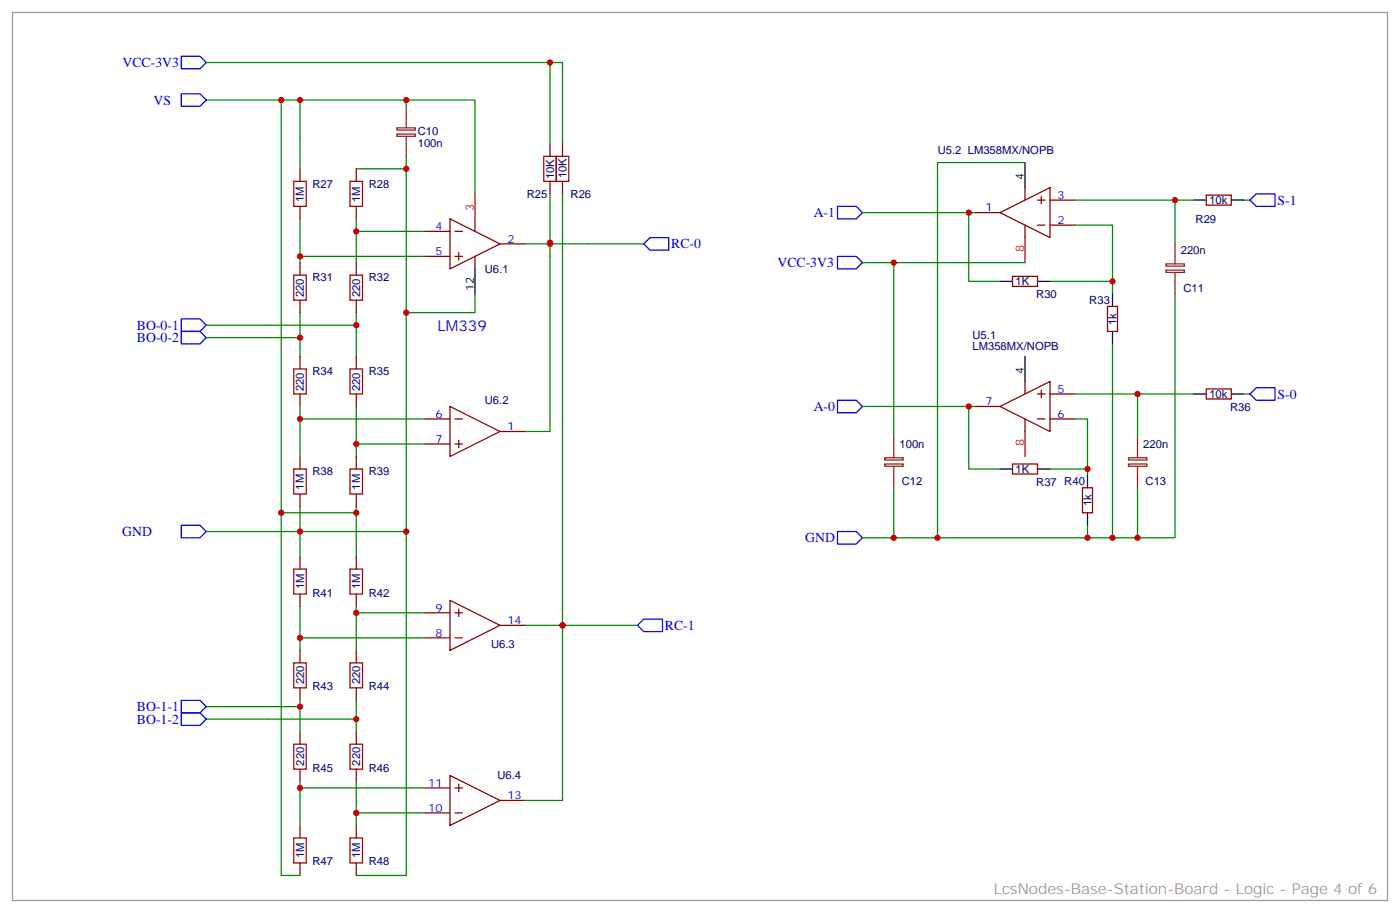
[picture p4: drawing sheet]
<svg xmlns="http://www.w3.org/2000/svg" width="395mm" height="258mm" viewBox="0 0 395 258" stroke-linecap="round" stroke-linejoin="round" font-family="sans-serif">
<g fill="none" stroke="#008700" stroke-width=".35">
<path d="M58.2 17.6h97M58.2 28.2h75.9v26.5M79.4 28.2v116.4h21.1v-1.7M84.7 28.2v19.4M114.7 28.2v1.8M114.7 44.1v3.5h-14.2M114.7 47.6v102.3h-30v-7M155.2 40.6v-23h3.5v23M155.2 54.7v67h-7M158.7 54.7v171.1h-10.5M243.4 60h30v19.4h8.8M273.4 60h1.8"/>
<path d="M289.3 45.9h-24.7v105.8M303.4 56.4h33.5M331.6 56.4v12.4M351 56.4h1.8M84.7 61.7v12.4M84.7 72.3h35.2M100.5 61.7v12.4M100.5 65.3h19.4M155.2 68.4v.4h-7M155.2 68.8h26.5M243.4 74.1h45.9M252.2 74.1v49.4"/>
<path d="M303.4 63.5h10.6v15.9h-17.7M314 79.4v3.5M58.2 95.2h26.5M58.2 91.7h42.3M84.7 88.2v12.3M100.5 88.2v12.3M134.1 82.9v5.3h-19.4M314 97v54.7M331.6 82.9v68.8h-88.2M84.7 114.7v14.1M84.7 118.2h35.2M100.5 114.7v14.1"/>
<path d="M243.4 114.7h30M275.2 114.7h-1.8v17.6h8.8M303.4 118.2h3.5v14.1h-10.6M303.4 111.1h33.5M321 111.1v12.4M351 111.1h1.8M100.5 125.2h19.4M252.2 137.6v14.1M306.9 132.3v1.8M321 137.6v14.1M58.2 149.9h26.5v7.1M79.4 144.6v102.3h5.3"/>
<path d="M100.5 144.6v12.4M114.7 149.9v97h-14.2M306.9 148.2v3.5M84.7 171.1v12.3M84.7 179.9h35.2M100.5 171.1v12.3M100.5 172.9h19.4M148.2 176.4h31.7M58.2 199.3h26.5M84.7 197.6v8.8M100.5 197.6v8.8M58.2 202.8h42.3"/>
<path d="M84.7 220.5v12.3M84.7 222.2h35.2M100.5 220.5v12.3M100.5 229.3h19.4"/>
</g>
<g fill="none" stroke="#00f" stroke-width=".35">
<path d="M51.2 15.9h5.2l1.8 1.7-1.8 1.8h-5.2zM51.2 26.5h5.2l1.8 1.7-1.8 1.8h-5.2zM236.4 58.2h5.3l1.7 1.8-1.7 1.7h-5.3zM354.5 54.7h5.3v3.5h-5.3l-1.7-1.8zM181.7 68.8l1.7-1.8h5.3v3.6h-5.3zM236.4 72.3h5.3l1.7 1.8-1.7 1.7h-5.3zM51.2 93.5h5.2l1.8 1.7-1.8 1.8h-5.2zM51.2 90h5.2l1.8 1.7-1.8 1.8h-5.2zM236.4 112.9h5.3l1.7 1.8-1.7 1.7h-5.3zM354.5 109.4h5.3v3.5h-5.3l-1.7-1.8zM51.2 148.2h5.2l1.8 1.7-1.8 1.8h-5.2zM236.4 149.9h5.3l1.7 1.8-1.7 1.8h-5.3z"/>
<path d="M179.9 176.4l1.8-1.8h5.3v3.6h-5.3zM51.2 197.6h5.2l1.8 1.7-1.8 1.8h-5.2zM51.2 201.1h5.2l1.8 1.7-1.8 1.8h-5.2z"/>
</g>
<g fill="none" stroke="#8c2424" stroke-width=".35">
<path d="M112 36.1h5.2v.6h-5.2zM112 37.8h5.2v.7h-5.2zM114.7 30v6M114.7 38.5v5.6M329.1 76.2h5.2v.6h-5.2zM329.1 74.4h5.2v.7h-5.2zM331.6 68.8v5.6M331.6 76.9v6M249.7 130.9h5.2v.6h-5.2zM249.7 129.1h5.2v.7h-5.2zM252.2 123.5v5.6M252.2 131.6v6"/>
<path d="M318.5 130.9h5.2v.6h-5.2zM318.5 129.1h5.2v.7h-5.2zM321 123.5v5.6M321 131.6v6"/>
</g>
<g fill="none" stroke="#000" stroke-width=".35">
<path d="M289.3 45.9v7M336.9 56.4h3.5M347.5 56.4h3.5M134.1 75.8v7.1M282.2 79.4h3.6M292.8 79.4h3.5M314 82.9v3.5M314 93.5v3.5M289.3 100.5v7.1M336.9 111.1h3.5M347.5 111.1h3.5M282.2 132.3h3.6"/>
<path d="M292.8 132.3h3.5M306.9 134.1v3.5M306.9 144.6v3.6"/>
</g>
<g fill="none" stroke="#870000" stroke-width=".35">
<path d="M84.7 47.6v3.6M84.7 58.2v3.5M100.5 47.6v3.6M100.5 58.2v3.5M155.2 40.6v3.5M155.2 51.2v3.5M158.7 40.6v3.5M158.7 51.2v3.5M275.2 60h7M282.2 60l14.1-7.1v14.1zM289.3 52.9v3.5M292.8 56.4h2.1"/>
<path d="M293.9 55.4v2.1M296.3 56.4h7.1M340.4 55h7.1v2.9h-7.1zM84.7 74.1v3.5M100.5 74.1v3.5M119.9 65.3h7.1M119.9 72.3h7.1M127 61.7l14.1 7.1-14.1 7zM128.4 65.3h2.1M128.4 72.3h2.1M129.5 71.3v2.1M134.1 61.7v3.6"/>
<path d="M134.1 72.3v3.5M141.1 68.8h7.1M285.8 78h7v2.8h-7zM289.3 63.5v3.5M292.8 63.5h2.1M296.3 63.5h7.1M84.7 84.7v3.5M100.5 84.7v3.5M312.6 86.4h2.8v7.1h-2.8zM84.7 100.5v3.6M84.7 111.1v3.6M100.5 100.5v3.6"/>
<path d="M100.5 111.1v3.6M119.9 118.2h7.1M127 114.7l14.1 7-14.1 7.1zM128.4 118.2h2.1M275.2 114.7h7M282.2 114.7l14.1-7.1v14.1zM289.3 107.6v3.5M289.3 118.2v3.5M292.8 118.2h2.1M292.8 111.1h2.1M293.9 110.1v2.1M296.3 118.2h7.1"/>
<path d="M296.3 111.1h7.1M340.4 109.7h7.1v2.8h-7.1zM84.7 128.8v3.5M84.7 139.3v3.6M100.5 128.8v3.5M100.5 139.3v3.6M119.9 125.2h7.1M128.4 125.2h2.1M129.5 124.2v2.1M141.1 121.7h7.1M285.8 130.9h7v2.8h-7zM305.5 137.6h2.8v7h-2.8z"/>
<path d="M84.7 157v3.5M100.5 157v3.5M84.7 167.6v3.5M100.5 167.6v3.5M119.9 179.9h7.1M119.9 172.9h7.1M127 169.3l14.1 7.1-14.1 7zM128.4 179.9h2.1M128.4 172.9h2.1M129.5 171.8v2.1M141.1 176.4h7.1M84.7 183.4v3.6"/>
<path d="M84.7 194v3.6M100.5 183.4v3.6M100.5 194v3.6M84.7 206.4v3.5M84.7 217v3.5M100.5 206.4v3.5M100.5 217v3.5M127 218.7l14.1 7.1-14.1 7zM84.7 232.8v3.6M100.5 232.8v3.6M119.9 222.2h7.1M119.9 229.3h7.1"/>
<path d="M128.4 222.2h2.1M128.4 229.3h2.1M129.5 221.2v2.1M141.1 225.8h7.1M84.7 243.4v3.5M100.5 243.4v3.5"/>
</g>
<path d="M134.1 54.7v7M289.3 67v7.1M289.3 121.7v7.1" fill="none" stroke="#f00" stroke-width=".35"/>
<g fill="none" stroke="#a10000" stroke-width=".35">
<path d="M82.9 51.2h3.5v7h-3.5zM98.8 51.2h3.5v7h-3.5zM153.5 44.1h3.5v7.1h-3.5zM157 44.1h3.5v7.1h-3.5zM82.9 77.6h3.5v7.1h-3.5zM98.8 77.6h3.5v7.1h-3.5zM82.9 104.1h3.5v7h-3.5zM98.8 104.1h3.5v7h-3.5zM82.9 132.3h3.5v7h-3.5zM98.8 132.3h3.5v7h-3.5zM82.9 160.5h3.5v7.1h-3.5zM98.8 160.5h3.5v7.1h-3.5z"/>
<path d="M82.9 187h3.5v7h-3.5zM98.8 187h3.5v7h-3.5zM82.9 209.9h3.5v7.1h-3.5zM98.8 209.9h3.5v7.1h-3.5zM82.9 236.4h3.5v7h-3.5zM98.8 236.4h3.5v7h-3.5z"/>
</g>
<path d="M3.5 3.5h388.1v250.5h-388.1z" fill="none" stroke="#999" stroke-width=".35"/>
<g fill="#c00">
<circle cx="273.4" cy="114.7" r=".88"/>
<circle cx="273.4" cy="60" r=".88"/>
<circle cx="252.2" cy="74.1" r=".88"/>
<circle cx="314" cy="79.4" r=".88"/>
<circle cx="321" cy="111.1" r=".88"/>
<circle cx="331.6" cy="56.4" r=".88"/>
<circle cx="100.5" cy="144.6" r=".88"/>
<circle cx="100.5" cy="229.3" r=".88"/>
<circle cx="114.7" cy="149.9" r=".88"/>
<circle cx="84.7" cy="222.2" r=".88"/>
<circle cx="84.7" cy="179.9" r=".88"/>
<circle cx="100.5" cy="172.9" r=".88"/>
<circle cx="84.7" cy="149.9" r=".88"/>
<circle cx="84.7" cy="118.2" r=".88"/>
<circle cx="84.7" cy="95.2" r=".88"/>
<circle cx="100.5" cy="125.2" r=".88"/>
<circle cx="100.5" cy="65.3" r=".88"/>
<circle cx="84.7" cy="72.3" r=".88"/>
<circle cx="84.7" cy="199.3" r=".88"/>
<circle cx="79.4" cy="144.6" r=".88"/>
<circle cx="100.5" cy="91.7" r=".88"/>
<circle cx="100.5" cy="202.8" r=".88"/>
<circle cx="306.9" cy="132.3" r=".88"/>
<circle cx="252.2" cy="151.7" r=".88"/>
<circle cx="321" cy="151.7" r=".88"/>
<circle cx="306.9" cy="151.7" r=".88"/>
<circle cx="314" cy="151.7" r=".88"/>
<circle cx="264.6" cy="151.7" r=".88"/>
<circle cx="155.2" cy="68.4" r=".88"/>
<circle cx="155.2" cy="68.8" r=".88"/>
<circle cx="158.8" cy="176.4" r=".88"/>
<circle cx="155.2" cy="17.6" r=".88"/>
<circle cx="79.4" cy="28.2" r=".88"/>
<circle cx="84.7" cy="28.2" r=".88"/>
<circle cx="114.7" cy="47.6" r=".88"/>
<circle cx="114.7" cy="28.2" r=".88"/>
<circle cx="114.7" cy="88.2" r=".88"/>
</g>
<text font-size="4.2" fill="#00f" x="123.5" y="93.5">LM339</text>
<text font-size="4.2" fill="#999" x="280.5" y="252.2">LcsNodes-Base-Station-Board - Logic - Page 4 of 6</text>
<g font-size="3.9" fill="#00f">
<text x="34.6" y="18.9">VCC-3V3</text>
<text x="43.3" y="29.5">VS</text>
<text x="360.5" y="57.8">S-1</text>
<text x="229.6" y="61.2">A-1</text>
<text x="189.4" y="70">RC-0</text>
<text x="219.4" y="75.3">VCC-3V3</text>
<text x="38.7" y="93">BO-0-1</text>
<text x="38.7" y="96.5">BO-0-2</text>
<text x="360.5" y="112.4">S-0</text>
<text x="229.6" y="115.9">A-0</text>
<text x="34.5" y="151.2">GND</text>
<text x="227.3" y="152.9">GND</text>
<text x="187.7" y="177.6">RC-1</text>
<text x="38.7" y="200.6">BO-1-1</text>
<text x="38.7" y="204.1">BO-1-2</text>
</g>
<g font-size="3.2" fill="#000080">
<text x="117.9" y="41.4">100n</text>
<text x="117.9" y="38.2">C10</text>
<text x="264.6" y="43.5">U5.2 LM358MX/NOPB</text>
<text x="88.2" y="52.9">R27</text>
<text x="104.1" y="52.9">R28</text>
<text x="156.4" y="50.6" transform="rotate(-90 156.4 50.6)">10K</text>
<text x="159.9" y="50.3" transform="rotate(-90 159.9 50.3)">10K</text>
<text x="85.7" y="57" transform="rotate(-90 85.7 57)">1M</text>
<text x="101.6" y="57" transform="rotate(-90 101.6 57)">1M</text>
<text x="148.7" y="55.8">R25</text>
<text x="161" y="55.8">R26</text>
<text x="341.3" y="57.6">10k</text>
<text x="337.4" y="62.9">R29</text>
<text x="333.2" y="71.7">220n</text>
<text x="136.8" y="77">U6.1</text>
<text x="85.7" y="83.9" transform="rotate(-90 85.7 83.9)">220</text>
<text x="88.2" y="79.4">R31</text>
<text x="101.6" y="83.9" transform="rotate(-90 101.6 83.9)">220</text>
<text x="104.1" y="79.4">R32</text>
<text x="286.6" y="80.5">1K</text>
<text x="334" y="82.3">C11</text>
<text x="292.5" y="84">R30</text>
<text x="307.4" y="85.8">R33</text>
<text x="274.5" y="95.7">U5.1</text>
<text x="315.1" y="91.7" transform="rotate(-90 315.1 91.7)">1k</text>
<text x="274.5" y="98.8">LM358MX/NOPB</text>
<text x="88.2" y="105.8">R34</text>
<text x="104.1" y="105.8">R35</text>
<text x="85.7" y="110.3" transform="rotate(-90 85.7 110.3)">220</text>
<text x="101.6" y="110.3" transform="rotate(-90 101.6 110.3)">220</text>
<text x="341.3" y="112.3">10k</text>
<text x="136.8" y="114">U6.2</text>
<text x="347.1" y="115.8">R36</text>
<text x="253.9" y="126.4">100n</text>
<text x="322.7" y="126.4">220n</text>
<text x="88.2" y="134.1">R38</text>
<text x="104.1" y="134.1">R39</text>
<text x="254.5" y="136.9">C12</text>
<text x="286.6" y="133.4">1K</text>
<text x="292.5" y="137">R37 R40</text>
<text x="323.3" y="136.9">C13</text>
<text x="85.7" y="138.1" transform="rotate(-90 85.7 138.1)">1M</text>
<text x="101.6" y="138.1" transform="rotate(-90 101.6 138.1)">1M</text>
<text x="308" y="142.9" transform="rotate(-90 308 142.9)">1k</text>
<text x="85.8" y="166.2" transform="rotate(-90 85.8 166.2)">1M</text>
<text x="101.7" y="166.2" transform="rotate(-90 101.7 166.2)">1M</text>
<text x="88.2" y="168.3">R41</text>
<text x="104.1" y="168.3">R42</text>
<text x="138.6" y="182.8">U6.3</text>
<text x="85.8" y="193" transform="rotate(-90 85.8 193)">220</text>
<text x="88.2" y="194.7">R43</text>
<text x="101.7" y="193.1" transform="rotate(-90 101.7 193.1)">220</text>
<text x="104.1" y="194.7">R44</text>
<text x="85.8" y="216" transform="rotate(-90 85.8 216)">220</text>
<text x="101.7" y="216" transform="rotate(-90 101.7 216)">220</text>
<text x="88.2" y="217.7">R45</text>
<text x="104.1" y="217.7">R46</text>
<text x="140.4" y="219.9">U6.4</text>
<text x="85.8" y="242" transform="rotate(-90 85.8 242)">1M</text>
<text x="88.2" y="244.1">R47</text>
<text x="101.7" y="242" transform="rotate(-90 101.7 242)">1M</text>
<text x="104.1" y="244.1">R48</text>
</g>
<g font-size="3.2">
<text x="288.9" y="50.8" transform="rotate(-90 288.9 50.8)">4</text>
<text x="133.7" y="82" transform="rotate(-90 133.7 82)">12</text>
<text x="288.9" y="105.5" transform="rotate(-90 288.9 105.5)">4</text>
</g>
<g font-size="3.2" fill="#f00">
<text x="133.7" y="59.6" transform="rotate(-90 133.7 59.6)">3</text>
<text x="288.9" y="71.2" transform="rotate(-90 288.9 71.2)">8</text>
<text x="288.9" y="125.8" transform="rotate(-90 288.9 125.8)">8</text>
</g>
<g font-size="3.2" fill="#00f">
<text x="278.1" y="59.6">1</text>
<text x="298.4" y="56.1">3</text>
<text x="122.9" y="64.9">4</text>
<text x="298.4" y="63.1">2</text>
<text x="122.9" y="72">5</text>
<text x="143.2" y="68.4">2</text>
<text x="298.4" y="110.8">5</text>
<text x="122.9" y="117.8">6</text>
<text x="278.1" y="114.3">7</text>
<text x="298.4" y="117.8">6</text>
<text x="122.9" y="124.9">7</text>
<text x="143.2" y="121.4">1</text>
<text x="122.9" y="172.5">9</text>
<text x="122.9" y="179.6">8</text>
<text x="143.2" y="176">14</text>
<text x="120.9" y="221.9">11</text>
<text x="143.2" y="225.4">13</text>
<text x="120.9" y="229">10</text>
</g>
</svg>
